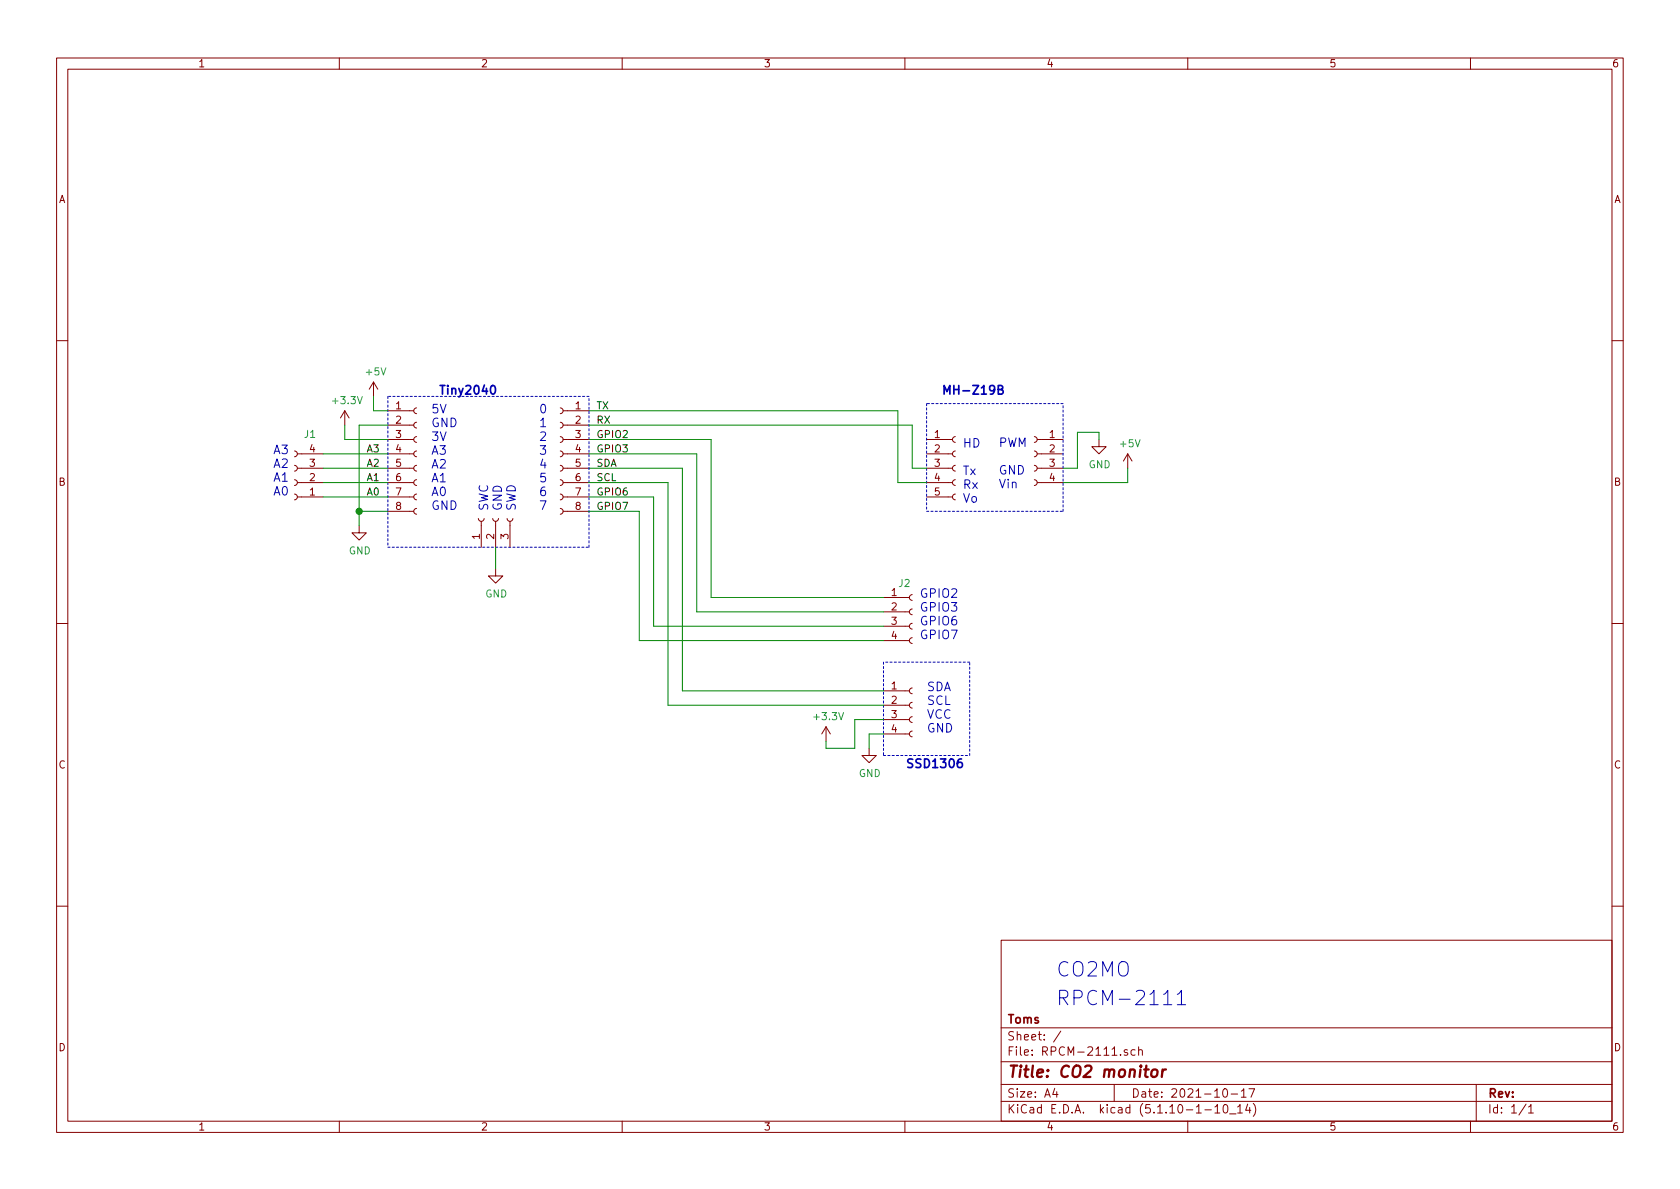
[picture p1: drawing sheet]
EESchema Schematic File Version 4
EELAYER 30 0
EELAYER END
$Descr A4 11693 8268
encoding utf-8
Sheet 1 1
Title "CO2 monitor"
Date "2021-10-17"
Rev ""
Comp "Toms"
Comment1 ""
Comment2 ""
Comment3 ""
Comment4 ""
$EndDescr
$Comp
L Connector:Conn_01x08_Female J3
U 1 1
P 2900 3150
F 0 "J3" H 2750 3600 50  0001 L CNN
F 1 "Conn_01x08_Female" H 2928 3035 50  0001 L CNN
F 2 "Connector_PinHeader_2.54mm:PinHeader_1x08_P2.54mm_Vertical" H 2900 3150 50  0001 C CNN
F 3 "~" H 2900 3150 50  0001 C CNN
	1    2900 3150
	1    0    0    -1  
$EndComp
$Comp
L Connector:Conn_01x08_Female J4
U 1 1
P 3900 3150
F 0 "J4" H 3800 3600 50  0001 C CNN
F 1 "Conn_01x08_Female" H 3928 3035 50  0001 L CNN
F 2 "Connector_PinHeader_2.54mm:PinHeader_1x08_P2.54mm_Vertical" H 3900 3150 50  0001 C CNN
F 3 "~" H 3900 3150 50  0001 C CNN
	1    3900 3150
	-1   0    0    -1  
$EndComp
$Comp
L Connector:Conn_01x03_Female J7
U 1 1
P 3450 3600
F 0 "J7" V 3342 3412 50  0001 R CNN
F 1 "Conn_01x03_Female" H 3478 3535 50  0001 L CNN
F 2 "Connector_PinHeader_2.54mm:PinHeader_1x03_P2.54mm_Vertical" H 3450 3600 50  0001 C CNN
F 3 "~" H 3450 3600 50  0001 C CNN
	1    3450 3600
	0    -1   -1   0   
$EndComp
$Comp
L Connector:Conn_01x04_Female J8
U 1 1
P 6350 4900
F 0 "J8" H 6250 5150 50  0001 L CNN
F 1 "Conn_01x04_Female" H 6378 4785 50  0001 L CNN
F 2 "Connector_PinHeader_2.54mm:PinHeader_1x04_P2.54mm_Vertical" H 6350 4900 50  0001 C CNN
F 3 "~" H 6350 4900 50  0001 C CNN
	1    6350 4900
	1    0    0    -1  
$EndComp
Text Notes 3000 3550 0    60   ~ 0
5V\nGND\n3V\nA3\nA2\nA1\nA0\nGND
Text Notes 3750 3550 0    60   ~ 0
0\n1\n2\n3\n4\n5\n6\n7
Text Notes 3600 3550 1    60   ~ 0
SWC\nGND\nSWD
Wire Notes Line
	2700 3800 4100 3800
Wire Notes Line
	4100 3800 4100 2750
Wire Notes Line
	4100 2750 2700 2750
Wire Notes Line
	2700 2750 2700 3800
Text Notes 6450 5100 0    60   ~ 0
SDA\nSCL\nVCC\nGND
Wire Wire Line
	4100 3250 4750 3250
Wire Wire Line
	4750 3250 4750 4800
Wire Wire Line
	4750 4800 6150 4800
Wire Wire Line
	6150 4900 4650 4900
Wire Wire Line
	4650 4900 4650 3350
Wire Wire Line
	4650 3350 4100 3350
Text Notes 6950 3400 0    60   ~ 0
PWM\n\nGND\nVin
Text Notes 6700 3500 0    60   ~ 0
HD\n\nTx\nRx\nVo
$Comp
L Connector:Conn_01x04_Female J5
U 1 1
P 7200 3150
F 0 "J5" H 7100 3400 50  0001 C CNN
F 1 "Conn_01x04_Female" H 7228 3035 50  0001 L CNN
F 2 "Connector_PinHeader_2.54mm:PinHeader_1x04_P2.54mm_Vertical" H 7200 3150 50  0001 C CNN
F 3 "~" H 7200 3150 50  0001 C CNN
	1    7200 3150
	-1   0    0    -1  
$EndComp
$Comp
L Connector:Conn_01x05_Female J6
U 1 1
P 6650 3250
F 0 "J6" H 6500 3600 50  0001 L CNN
F 1 "Conn_01x05_Female" H 6678 3185 50  0001 L CNN
F 2 "Connector_PinHeader_2.54mm:PinHeader_1x05_P2.54mm_Vertical" H 6650 3250 50  0001 C CNN
F 3 "~" H 6650 3250 50  0001 C CNN
	1    6650 3250
	1    0    0    -1  
$EndComp
$Comp
L power:+3.3V #PWR02
U 1 1
P 2400 2950
F 0 "#PWR02" H 2400 2800 50  0001 C CNN
F 1 "+3.3V" H 2415 3123 50  0000 C CNN
F 2 "" H 2400 2950 50  0001 C CNN
F 3 "" H 2400 2950 50  0001 C CNN
	1    2400 2950
	1    0    0    -1  
$EndComp
$Comp
L power:+5V #PWR01
U 1 1
P 2600 2750
F 0 "#PWR01" H 2600 2600 50  0001 C CNN
F 1 "+5V" H 2615 2923 50  0000 C CNN
F 2 "" H 2600 2750 50  0001 C CNN
F 3 "" H 2600 2750 50  0001 C CNN
	1    2600 2750
	1    0    0    -1  
$EndComp
$Comp
L power:GND #PWR05
U 1 1
P 2500 3650
F 0 "#PWR05" H 2500 3400 50  0001 C CNN
F 1 "GND" H 2505 3477 50  0000 C CNN
F 2 "" H 2500 3650 50  0001 C CNN
F 3 "" H 2500 3650 50  0001 C CNN
	1    2500 3650
	1    0    0    -1  
$EndComp
$Comp
L power:GND #PWR03
U 1 1
P 7650 3050
F 0 "#PWR03" H 7650 2800 50  0001 C CNN
F 1 "GND" H 7655 2877 50  0000 C CNN
F 2 "" H 7650 3050 50  0001 C CNN
F 3 "" H 7650 3050 50  0001 C CNN
	1    7650 3050
	1    0    0    -1  
$EndComp
$Comp
L power:+3.3V #PWR07
U 1 1
P 5750 5150
F 0 "#PWR07" H 5750 5000 50  0001 C CNN
F 1 "+3.3V" H 5765 5323 50  0000 C CNN
F 2 "" H 5750 5150 50  0001 C CNN
F 3 "" H 5750 5150 50  0001 C CNN
	1    5750 5150
	1    0    0    -1  
$EndComp
Wire Wire Line
	7400 3250 7500 3250
Wire Wire Line
	7500 3250 7500 3000
Wire Wire Line
	7500 3000 7650 3000
Wire Wire Line
	7650 3000 7650 3050
Wire Wire Line
	6150 5100 6050 5100
Wire Wire Line
	6150 5000 5950 5000
Wire Wire Line
	5750 5200 5750 5150
Wire Wire Line
	2600 2750 2600 2850
Wire Wire Line
	2600 2850 2700 2850
Wire Wire Line
	2400 3050 2400 2950
Wire Wire Line
	2400 3050 2700 3050
$Comp
L power:GND #PWR06
U 1 1
P 3450 3950
F 0 "#PWR06" H 3450 3700 50  0001 C CNN
F 1 "GND" H 3455 3777 50  0000 C CNN
F 2 "" H 3450 3950 50  0001 C CNN
F 3 "" H 3450 3950 50  0001 C CNN
	1    3450 3950
	1    0    0    -1  
$EndComp
Wire Wire Line
	3450 3800 3450 3950
Wire Wire Line
	4100 3450 4550 3450
Wire Wire Line
	4100 3550 4450 3550
Wire Wire Line
	4550 3450 4550 4350
Wire Wire Line
	4450 3550 4450 4450
$Comp
L Connector:Conn_01x04_Female J2
U 1 1
P 6350 4250
F 0 "J2" H 6250 4450 50  0000 L CNN
F 1 "Conn_01x04_Female" H 6378 4135 50  0001 L CNN
F 2 "Connector_PinHeader_2.54mm:PinHeader_1x04_P2.54mm_Vertical" H 6350 4250 50  0001 C CNN
F 3 "~" H 6350 4250 50  0001 C CNN
	1    6350 4250
	1    0    0    -1  
$EndComp
Wire Wire Line
	4550 4350 6150 4350
Wire Wire Line
	4450 4450 6150 4450
Wire Notes Line
	6450 2800 6450 3550
Wire Notes Line
	7400 3550 7400 2800
Wire Notes Line
	6150 4600 6150 5250
Wire Notes Line
	6150 5250 6750 5250
Wire Notes Line
	6750 5250 6750 4600
Wire Notes Line
	6750 4600 6150 4600
Text Notes 3050 2750 0    60   ~ 12
Tiny2040
Text Notes 6550 2750 0    60   ~ 12
MH-Z19B
Text Notes 6300 5350 0    60   ~ 12
SSD1306
Wire Notes Line
	7400 2800 6450 2800
Wire Notes Line
	6450 3550 7400 3550
Text Notes 6400 4450 0    60   ~ 0
GPIO2\nGPIO3\nGPIO6\nGPIO7
$Comp
L power:+5V #PWR04
U 1 1
P 7850 3250
F 0 "#PWR04" H 7850 3100 50  0001 C CNN
F 1 "+5V" H 7865 3423 50  0000 C CNN
F 2 "" H 7850 3250 50  0001 C CNN
F 3 "" H 7850 3250 50  0001 C CNN
	1    7850 3250
	1    0    0    -1  
$EndComp
Wire Wire Line
	6350 3250 6350 2950
Wire Wire Line
	6350 3250 6450 3250
Wire Wire Line
	6450 3350 6250 3350
Wire Wire Line
	4100 2950 6350 2950
Wire Wire Line
	6250 2850 6250 3350
Wire Wire Line
	4100 2850 6250 2850
Wire Wire Line
	7850 3250 7850 3350
Wire Wire Line
	4100 3150 4850 3150
Wire Wire Line
	4850 3150 4850 4250
Wire Wire Line
	4850 4250 6150 4250
Wire Wire Line
	4950 3050 4950 4150
Wire Wire Line
	4950 4150 6150 4150
Wire Wire Line
	4100 3050 4950 3050
$Comp
L power:GND #PWR08
U 1 1
P 6050 5200
F 0 "#PWR08" H 6050 4950 50  0001 C CNN
F 1 "GND" H 6055 5027 50  0000 C CNN
F 2 "" H 6050 5200 50  0001 C CNN
F 3 "" H 6050 5200 50  0001 C CNN
	1    6050 5200
	1    0    0    -1  
$EndComp
Wire Wire Line
	6050 5100 6050 5200
Wire Wire Line
	7400 3350 7850 3350
Wire Wire Line
	5950 5000 5950 5200
Wire Wire Line
	5950 5200 5750 5200
Wire Wire Line
	2700 3150 2250 3150
Wire Wire Line
	2700 3250 2250 3250
Wire Wire Line
	2700 3350 2250 3350
Wire Wire Line
	2700 3450 2250 3450
$Comp
L Connector:Conn_01x04_Female J1
U 1 1
P 2050 3350
F 0 "J1" H 1942 3017 50  0000 C CNN
F 1 "Conn_01x04_Female" H 1942 3016 50  0001 C CNN
F 2 "Connector_PinHeader_2.54mm:PinHeader_1x04_P2.54mm_Vertical" H 2050 3350 50  0001 C CNN
F 3 "~" H 2050 3350 50  0001 C CNN
	1    2050 3350
	-1   0    0    1   
$EndComp
Text Notes 1900 3450 0    60   ~ 0
A3\nA2\nA1\nA0
Text Label 4150 2850 0    50   ~ 0
TX
Text Label 4150 2950 0    50   ~ 0
RX
Text Label 4150 3250 0    50   ~ 0
SDA
Text Label 4150 3350 0    50   ~ 0
SCL
Text Label 4150 3050 0    50   ~ 0
GPIO2
Text Label 4150 3150 0    50   ~ 0
GPIO3
Text Label 4150 3450 0    50   ~ 0
GPIO6
Text Label 4150 3550 0    50   ~ 0
GPIO7
Text Label 2550 3450 0    50   ~ 0
A0
Text Label 2550 3350 0    50   ~ 0
A1
Text Label 2550 3250 0    50   ~ 0
A2
Text Label 2550 3150 0    50   ~ 0
A3
Wire Wire Line
	2700 2950 2500 2950
Wire Wire Line
	2500 2950 2500 3550
Wire Wire Line
	2500 3550 2700 3550
Connection ~ 2500 3550
Wire Wire Line
	2500 3550 2500 3650
Text Notes 7350 7000 0    100  ~ 0
RPCM-2111
Text Notes 7350 6800 0    100  ~ 0
CO2MO
$EndSCHEMATC
